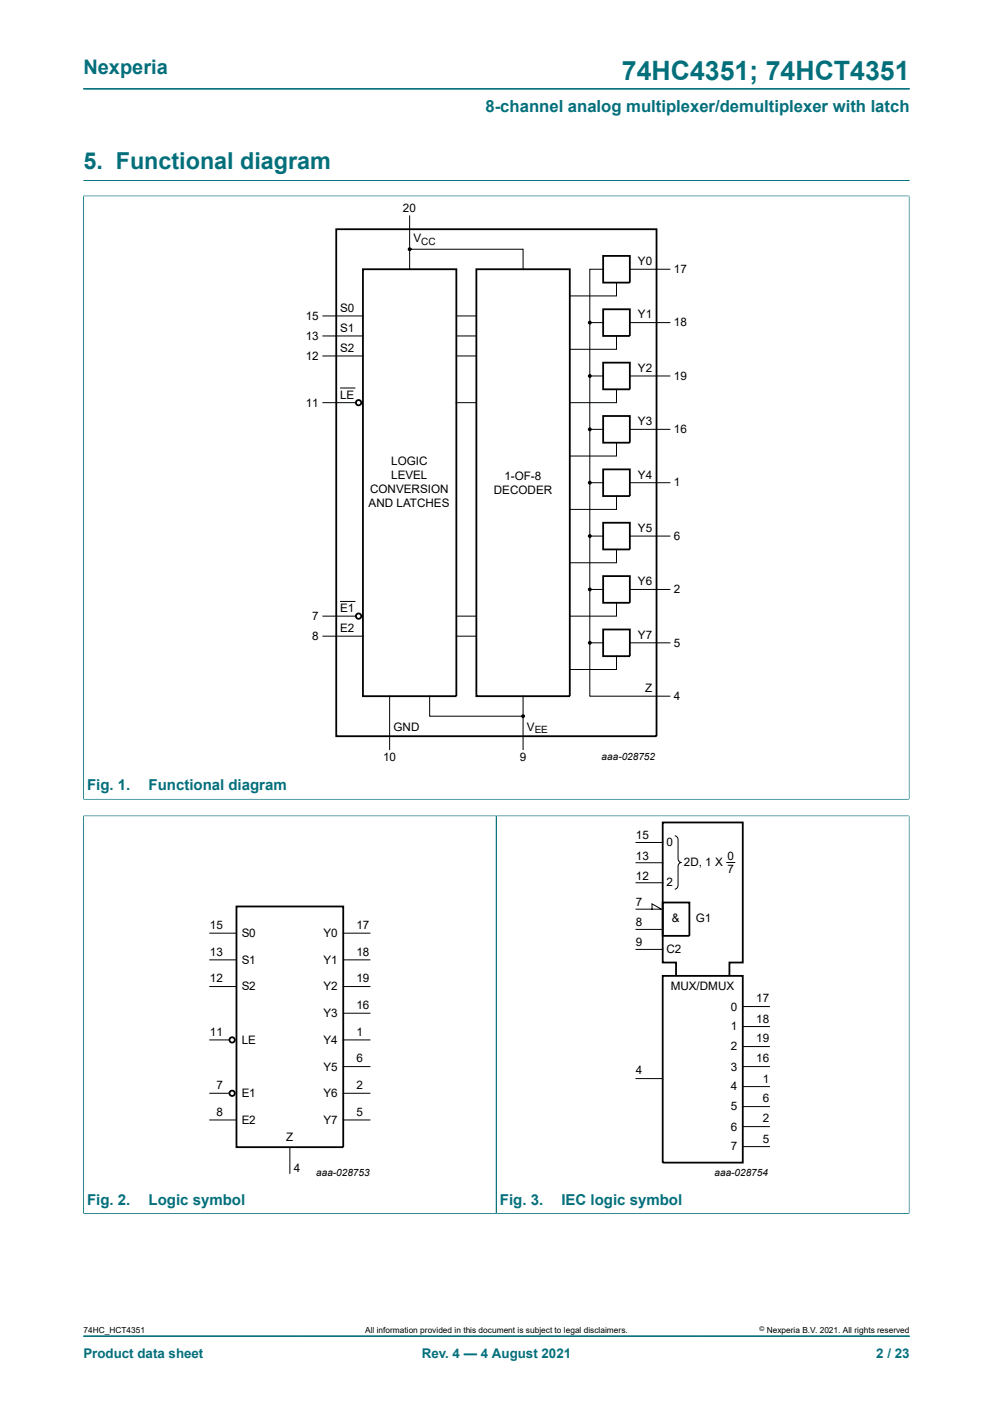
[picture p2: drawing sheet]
<svg xmlns="http://www.w3.org/2000/svg" width="210mm" height="297mm" viewBox="0 0 210 297" stroke-linecap="round" stroke-linejoin="round" font-family="sans-serif">
<path d="M17.6 18.8h174.8M17.6 38.2h174.8M17.6 41.5h174.7M17.6 41.4v127.7M192.3 41.4v127.7M17.6 169.1h174.7M17.6 172.6h174.7M17.6 172.5v84.2M105 172.6v84.1M192.3 172.5v84.2M17.6 256.7h174.7M17.6 282.6h174.8" fill="none" stroke="#036f7b" stroke-width=".21"/>
<g fill="none" stroke="#000" stroke-width=".38">
<path d="M71.1 48.5h67.7v107.2h-67.7zM76.8 57h19.7v90.3h-19.7zM100.7 57h19.8v90.3h-19.8zM127.6 54.1h5.6v5.7h-5.6zM127.6 65.4h5.6v5.7h-5.6zM127.6 76.7h5.6v5.7h-5.6zM127.6 88h5.6v5.6h-5.6zM127.6 99.3h5.6v5.6h-5.6zM127.6 110.6h5.6v5.6h-5.6zM127.6 121.9h5.6v5.6h-5.6zM127.6 133.2h5.6v5.6h-5.6zM50 191.8h22.6v50.9h-22.6z"/>
<path d="M140.1 190.9h5.7v7.1h-5.7zM140.1 206.4h17v39.5h-17zM154.3 206.4v-2.8h2.8v-29.6h-17v29.6h2.9v2.8"/>
<circle cx="75.8" cy="85.2" r=".57"/>
<circle cx="75.8" cy="130.3" r=".56"/>
<circle cx="49.1" cy="220" r=".56"/>
<circle cx="49.1" cy="231.3" r=".56"/>
</g>
<g fill="none" stroke="#000" stroke-width=".21">
<path d="M86.6 52.7h24v4.3M86.6 45.7v11.3M127.6 57h-2.9v11.2M130.4 59.8v2.8h-9.9M133.2 57h8.5M68.3 66.8h8.5M68.3 71.1h8.5M68.3 75.3h8.5M96.5 66.8h4.2M96.5 71.1h4.2M96.5 75.3h4.2M127.6 68.2h-2.9v11.3"/>
<path d="M127.6 79.5h-2.9v11.3M130.4 71.1v2.8h-9.9M133.2 68.2h8.5M133.2 79.5h8.5M68.3 85.2h7M72 82.1h3.1M96.5 85.2h4.2M127.6 90.8h-2.9v11.3M130.4 82.4v2.8h-9.9M130.4 93.6v2.9h-9.9M133.2 90.8h8.5M127.6 102.1h-2.9v11.3"/>
<path d="M127.6 113.4h-2.9v11.3M130.4 104.9v2.9h-9.9M130.4 116.2v2.8h-9.9M133.2 102.1h8.5M133.2 113.4h8.5M68.3 130.3h7M68.3 134.6h8.5M72 127.2h3.1M96.5 130.3h4.2M96.5 134.6h4.2M127.6 124.7h-2.9v11.3M127.6 136h-2.9v11.3h17"/>
<path d="M130.4 127.5v2.8h-9.9M130.4 138.8v2.8h-9.9M133.2 124.7h8.5M133.2 136h8.5M82.4 147.3v11.3M90.9 147.3v4.2h19.7M110.6 147.3v11.3M134.5 178.2h5.6M142.7 176.8a.79 .79 0 0 1 .7 .9v3.9a.78 .78 0 0 0 .7 .8 .78 .78 0 0 0-.7 .9v3.9a.79 .79 0 0 1-.7 .9M44.4 197.4h5.6M72.6 197.4h5.6M134.5 192.3h5.4l-2-1.1v1.1"/>
<path d="M134.5 196.6h5.6M134.5 186.7h5.6M134.5 182.5h5.6M153.7 182.4h1.7M44.4 203h5.6M44.4 208.7h5.6M44.4 220h4.1M72.6 203h5.6M72.6 208.7h5.6M72.6 214.3h5.6M72.6 220h5.6M134.5 200.8h5.6"/>
<path d="M157.1 212.9h5.6M157.1 217.2h5.6M44.4 231.3h4.1M44.4 236.9h5.6M72.6 225.6h5.6M72.6 231.3h5.6M72.6 236.9h5.6M134.5 228.2h5.6M157.1 225.6h5.6M157.1 221.4h5.6M157.1 229.9h5.6M157.1 234.1h5.6"/>
<path d="M157.1 238.3h5.6M61.3 242.8v5.4M157.1 242.6h5.6"/>
</g>
<g fill="#000">
<circle cx="86.6" cy="52.7" r=".28"/>
<circle cx="124.7" cy="68.2" r=".28"/>
<circle cx="124.7" cy="79.5" r=".28"/>
<circle cx="124.7" cy="90.8" r=".28"/>
<circle cx="124.7" cy="113.4" r=".28"/>
<circle cx="124.7" cy="102.1" r=".28"/>
<circle cx="124.7" cy="124.7" r=".28"/>
<circle cx="124.7" cy="136" r=".28"/>
<circle cx="110.6" cy="151.5" r=".28"/>
</g>
<g fill="none" stroke="#000" stroke-width=".25">
<circle cx="86.6" cy="52.7" r=".28"/>
<circle cx="124.7" cy="68.2" r=".28"/>
<circle cx="124.7" cy="79.5" r=".28"/>
<circle cx="124.7" cy="90.8" r=".28"/>
<circle cx="124.7" cy="113.4" r=".28"/>
<circle cx="124.7" cy="102.1" r=".28"/>
<circle cx="124.7" cy="124.7" r=".28"/>
<circle cx="124.7" cy="136" r=".28"/>
<circle cx="110.6" cy="151.5" r=".28"/>
</g>
<text font-size="5.6" fill="#036f7b" x="131.5" y="16.8">74HC4351; 74HCT4351</text>
<text font-size="4.9" fill="#036f7b" x="17.6" y="35.9">5. Functional diagram</text>
<text font-size="4.2" fill="#036f7b" x="17.6" y="15.6">Nexperia</text>
<text font-size="3.5" fill="#036f7b" x="102.7" y="23.7">8-channel analog multiplexer/demultiplexer with latch</text>
<g font-size="3.2" fill="#036f7b">
<text x="18.4" y="167.2">Fig. 1.</text>
<text x="31.4" y="167.2">Functional diagram</text>
<text x="18.4" y="254.8">Fig. 2.</text>
<text x="31.4" y="254.8">Logic symbol</text>
<text x="105.7" y="254.8">Fig. 3.</text>
<text x="118.7" y="254.8">IEC logic symbol</text>
</g>
<g font-size="2.8" fill="#036f7b">
<text x="17.6" y="287.2">Product data sheet</text>
<text x="89.2" y="287.2">Rev. 4 — 4 August 2021</text>
<text x="185.3" y="287.2">2 / 23</text>
</g>
<g font-size="2.5">
<text x="85.2" y="44.8">20</text>
<text x="87.4" y="51.3">V</text>
<text x="134.9" y="56.1">Y0</text>
<text x="142.5" y="57.8">17</text>
<text x="71.9" y="65.9">S0</text>
<text x="64.7" y="67.7">15</text>
<text x="64.7" y="71.9">13</text>
<text x="71.9" y="70.2">S1</text>
<text x="134.9" y="67.3">Y1</text>
<text x="142.5" y="69.1">18</text>
<text x="64.7" y="76.1">12</text>
<text x="71.9" y="74.4">S2</text>
<text x="134.9" y="78.6">Y2</text>
<text x="142.5" y="80.4">19</text>
<text x="64.7" y="86">11</text>
<text x="71.9" y="84.3">LE</text>
<text x="134.9" y="90">Y3</text>
<text x="142.5" y="91.7">16</text>
<text x="82.7" y="98.4">LOGIC</text>
<text x="82.7" y="101.4">LEVEL</text>
<text x="106.7" y="101.5">1-OF-8</text>
<text x="134.9" y="101.3">Y4</text>
<text x="78" y="107.3">AND LATCHES</text>
<text x="78.3" y="104.4">CONVERSION</text>
<text x="104.4" y="104.5">DECODER</text>
<text x="142.5" y="102.9">1</text>
<text x="134.9" y="112.5">Y5</text>
<text x="142.5" y="114.2">6</text>
<text x="134.9" y="123.8">Y6</text>
<text x="142.5" y="125.5">2</text>
<text x="66" y="131.2">7</text>
<text x="71.9" y="129.5">E1</text>
<text x="66" y="135.4">8</text>
<text x="71.9" y="133.7">E2</text>
<text x="134.9" y="135.1">Y7</text>
<text x="142.5" y="136.8">5</text>
<text x="136.4" y="146.4">Z</text>
<text x="142.5" y="148.1">4</text>
<text x="83.2" y="154.6">GND</text>
<text x="111.4" y="154.6">V</text>
<text x="81" y="161.1">10</text>
<text x="109.9" y="161.1">9</text>
<text x="134.5" y="177.6">15</text>
<text x="141" y="179">0</text>
<text x="134.5" y="181.8">13</text>
<text x="144.6" y="183.3">2D, 1 X</text>
<text x="153.8" y="181.8">0</text>
<text x="153.8" y="184.7">7</text>
<text x="134.5" y="191.7">7</text>
<text x="134.5" y="186.1">12</text>
<text x="141" y="187.5">2</text>
<text x="44.4" y="196.5">15</text>
<text x="75.4" y="196.5">17</text>
<text x="134.5" y="195.9">8</text>
<text x="142.1" y="195.1">&amp;</text>
<text x="147.2" y="195.1">G1</text>
<text x="44.4" y="202.1">13</text>
<text x="51.1" y="198.2">S0</text>
<text x="51.1" y="203.9">S1</text>
<text x="68.4" y="198.2">Y0</text>
<text x="68.4" y="203.9">Y1</text>
<text x="75.4" y="202.1">18</text>
<text x="134.5" y="200.2">9</text>
<text x="141" y="201.6">C2</text>
<text x="44.4" y="207.8">12</text>
<text x="51.1" y="209.5">S2</text>
<text x="68.4" y="209.5">Y2</text>
<text x="75.4" y="207.8">19</text>
<text x="141.8" y="209.5">MUX/DMUX</text>
<text x="68.4" y="215.2">Y3</text>
<text x="75.4" y="213.5">16</text>
<text x="154.5" y="213.8">0</text>
<text x="159.9" y="212.1">17</text>
<text x="44.4" y="219.1">11</text>
<text x="51.1" y="220.8">LE</text>
<text x="68.4" y="220.8">Y4</text>
<text x="75.4" y="219.1">1</text>
<text x="154.5" y="218">1</text>
<text x="159.9" y="216.3">18</text>
<text x="159.9" y="220.5">19</text>
<text x="68.4" y="226.5">Y5</text>
<text x="75.4" y="224.8">6</text>
<text x="134.5" y="227.3">4</text>
<text x="154.5" y="222.2">2</text>
<text x="154.5" y="226.5">3</text>
<text x="159.9" y="224.8">16</text>
<text x="45.8" y="230.4">7</text>
<text x="51.1" y="232.1">E1</text>
<text x="68.4" y="232.1">Y6</text>
<text x="75.4" y="230.4">2</text>
<text x="154.5" y="230.7">4</text>
<text x="161.3" y="229">1</text>
<text x="161.3" y="233.2">6</text>
<text x="45.8" y="236.1">8</text>
<text x="51.1" y="237.7">E2</text>
<text x="68.4" y="237.7">Y7</text>
<text x="75.4" y="236.1">5</text>
<text x="154.5" y="234.9">5</text>
<text x="154.5" y="239.2">6</text>
<text x="161.3" y="237.4">2</text>
<text x="60.5" y="241.4">Z</text>
<text x="154.5" y="243.4">7</text>
<text x="161.3" y="241.7">5</text>
<text x="62.1" y="247.9">4</text>
</g>
<g font-size="2.1">
<text x="89.1" y="51.8">CC</text>
<text x="113.1" y="155">EE</text>
<text x="127.2" y="160.8">aaa-028752</text>
<text x="66.9" y="248.8">aaa-028753</text>
<text x="151.1" y="248.8">aaa-028754</text>
</g>
<g font-size="1.8">
<text x="17.6" y="282">74HC_HCT4351</text>
<text x="77.2" y="282">All information provided in this document is subject to legal disclaimers.</text>
<text x="162.2" y="282">Nexperia B.V. 2021. All rights reserved</text>
</g>
<text font-size="1.4" x="160.6" y="281.6">©</text>
</svg>
